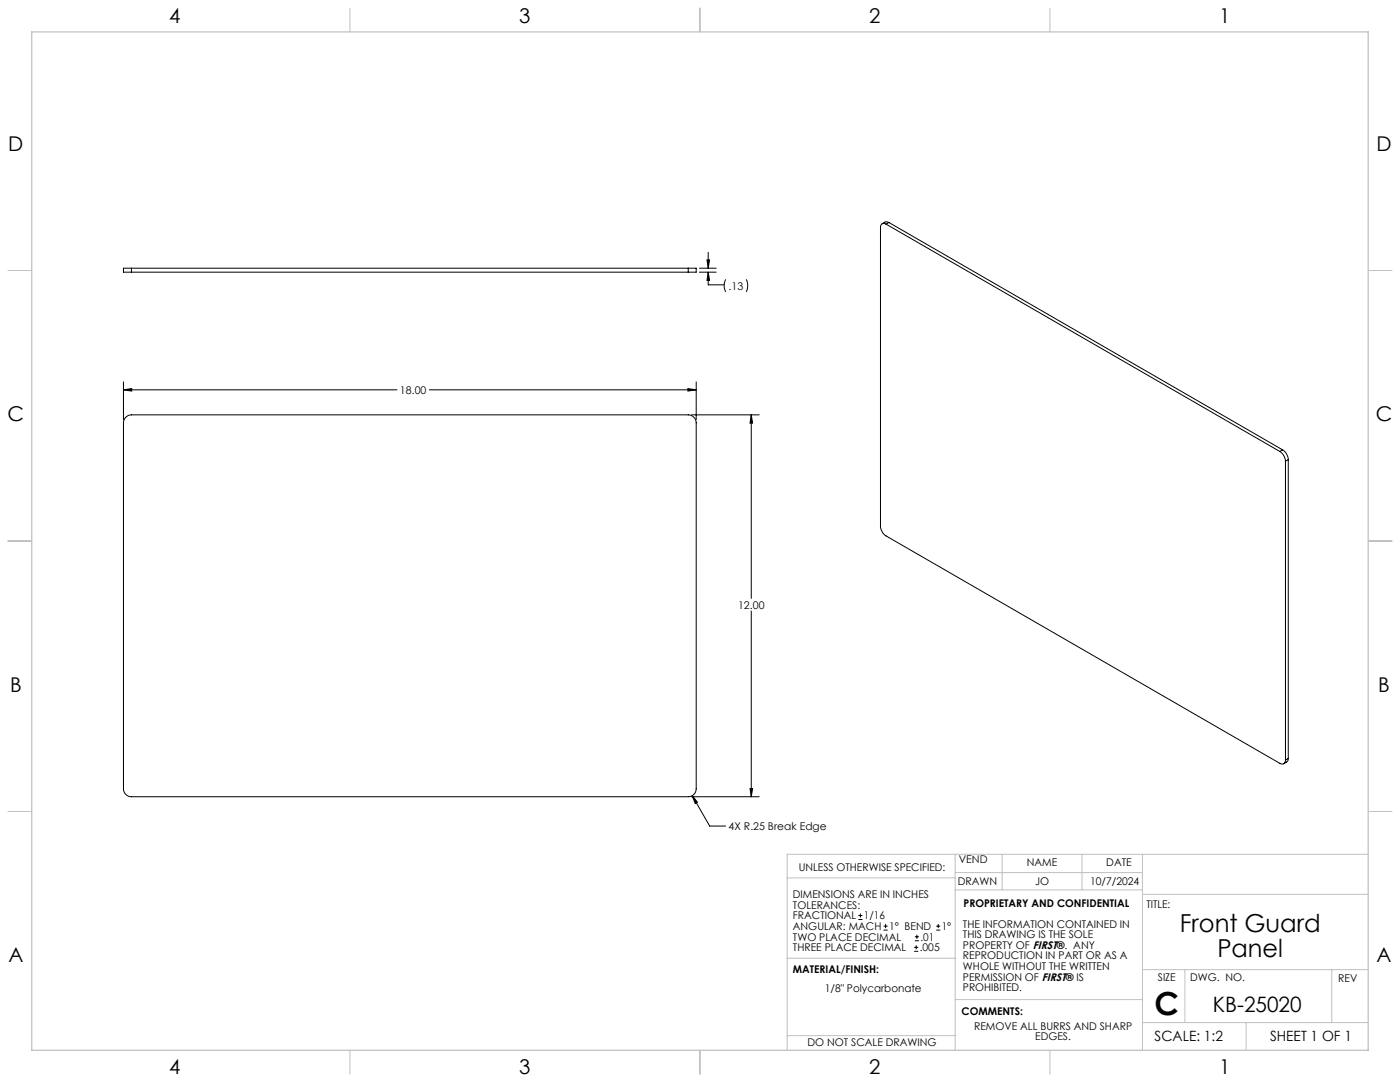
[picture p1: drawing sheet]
<svg xmlns="http://www.w3.org/2000/svg" width="559mm" height="432mm" viewBox="0 0 559 432" stroke-linecap="round" stroke-linejoin="round" font-family="sans-serif">
<g fill="none" stroke="#c0c0c0" stroke-width=".4">
<path d="M139.7 3.2v9.5M279.4 3.2v9.5M419.1 3.2v9.5M3.1 107.9h9.6M546.1 107.9h9.5M3.1 215.9h9.6M546.1 215.9h9.5M3.1 323.8h9.6M546.1 323.8h9.5M314.2 350.3h67M381.2 340.9v78.2M381.2 355.1h74.8"/>
<path d="M381.2 348.2h74.8M400 340.9v14.2M431.9 340.9v14.2M456 340.9v78.2M456 356.9h90.1M546.1 340.9h-231.9v78.2M314.2 382.4h67.2M381.2 398.9h74.8M456 387h90.1M472.9 387v21.1M531.6 387v21.1M139.7 419.1v9.6"/>
<path d="M279.4 419.1v9.6M314.2 413.3h67M419.1 419.1v9.6M456 408.1h90.1M497.4 408.1v11"/>
</g>
<path d="M12.7 12.7h533.4v406.4h-533.4z" fill="none" stroke="#c0c0c0" stroke-width=".5"/>
<g fill="none" stroke="#000" stroke-width=".4">
<path d="M353.7 89.5a1.37 1.37 0 0 0-1.6-.2 1.37 1.37 0 0 0-.7 1.4v119.3a4.9 4.9 0 0 0 2.3 3.9l157.1 90.7a1.39 1.39 0 0 0 1.6 .2 1.39 1.39 0 0 0 .7-1.5M353.7 89.5l157.1 90.7M354.8 88.8l-1.2-.3-1.5 .8M354.8 88.8l-1.1 .7M354.8 88.8l157.2 90.7M52.5 107h-3.2v1.6h3.2M52.5 108.6h222.2M52.5 107v1.6M52.5 107h222.2M274.7 107h3.2v1.6h-3.2M274.7 107v1.6M279.2 108.6h6.7"/>
<path d="M279.2 107h6.7M282.2 103.7h1l-.5 3.3zM282.7 108.6v5.1h6.3M282.7 100.7v6.3M282.7 108.6l.5 3.3h-1zM289.6 111.5l-.6 2.3 .6 2.7M297.9 111.5l.5 2.3-.5 2.7M49.3 155.6l3.3-.5v1zM49.3 152.4v15.1M49.3 155.6h109.2M171.4 155.6h106.5M274.6 155.1l3.3 .5-3.3 .5z"/>
<path d="M277.9 152.4v15.1M50.2 166.5l1-.7 1.3-.2h222.2a3.3 3.3 0 0 1 3.2 3.1v146.1a3.2 3.2 0 0 1-3.2 3.2h-222.2a3.1 3.1 0 0 1-3.2-3.2v-146.1l.2-1.2zM276 165.6h27M299.9 165.6v73.2M299.9 165.6l.5 3.3h-1zM512 179.5a4.9 4.9 0 0 1 2.2 3.9M512 179.5l-1.2 .7M510.8 180.2a5.1 5.1 0 0 1 2.3 3.9M513.1 184.1v119.2M514.2 183.4l-1.1 .7M514.2 183.4v119.3M299.9 243.8v74.2"/>
<path d="M276 318h27M276.3 317.5l7 12.2h6.3M276.3 317.5l2.1 2.6-.9 .6zM299.4 314.7h1l-.5 3.3zM514.2 302.7v.4a2.23 2.23 0 0 1-1.8 1.7M514.2 302.7l-1.1 .6M342.6 367h1.6M342.6 365.4h1.6M343.4 364.6v1.5M352.7 371.2h1.6M352.7 369.6h1.6M353.5 368.8v1.6"/>
<path d="M364.9 379.7h1.6M364.9 378.1h1.6M365.2 375.4h1.6M365.2 373.8h1.6M365.7 377.3v1.5M366 373v1.6M373.7 371.2h1.6M373.7 369.6h1.6M374.5 368.8v1.6"/>
</g>
<path d="M299.9 165.6l.5 3.3h-1zM299.4 314.7h1l-.5 3.3zM274.6 155.1l3.3 .5-3.3 .5zM49.3 155.6l3.3-.5v1zM276.3 317.5l1.2 3.2 .9-.6zM282.2 103.7h1l-.5 3.3zM282.7 108.6l.5 3.3h-1z" fill="#000"/>
<text font-size="12.7" x="460.9" y="405.2">C</text>
<g font-size="9.9">
<text x="470.9" y="372">Front Guard</text>
<text x="485.9" y="381.9">Panel</text>
</g>
<text font-size="8.5" x="484.1" y="404">KB-25020</text>
<g font-size="8.1">
<text x="67.6" y="9.3">4</text>
<text x="207.3" y="9.3">3</text>
<text x="347" y="9.3">2</text>
<text x="486.7" y="9.3">1</text>
<text x="3.3" y="60.1">D</text>
<text x="549.4" y="60.1">D</text>
<text x="3" y="168">C</text>
<text x="549.1" y="168">C</text>
<text x="4" y="276">B</text>
<text x="550.1" y="276">B</text>
<text x="3.3" y="383.9">A</text>
<text x="549.4" y="383.9">A</text>
<text x="67.6" y="428.4">4</text>
<text x="207.3" y="428.4">3</text>
<text x="347" y="428.4">2</text>
<text x="486.7" y="428.4">1</text>
</g>
<g font-size="5.6">
<text x="460.9" y="415.2">SCALE: 1:2</text>
<text x="507" y="415.2">SHEET 1 OF 1</text>
</g>
<g font-size="4.2">
<text x="290.8" y="115.6">.13</text>
<text x="159.7" y="157.2">18.00</text>
<text x="294.6" y="242.9">12.00</text>
<text x="290.8" y="331.3">4X R.25 Break Edge</text>
<text x="318.8" y="347.7">UNLESS OTHERWISE SPECIFIED:</text>
<text x="382.7" y="344.5">VEND</text>
<text x="409.9" y="345.7">NAME</text>
<text x="441.6" y="345.7">DATE</text>
<text x="382.3" y="353.3">DRAWN</text>
<text x="413.2" y="353.3">JO</text>
<text x="435.1" y="353.3">10/7/2024</text>
<text x="316.5" y="358.5">DIMENSIONS ARE IN INCHES</text>
<text x="316.5" y="362.7">TOLERANCES:</text>
<text x="384.6" y="361.9">PROPRIETARY AND CONFIDENTIAL</text>
<text x="457.6" y="362.3">TITLE:</text>
<text x="316.5" y="371.2">ANGULAR: MACH</text>
<text x="316.5" y="366.9">FRACTIONAL</text>
<text x="344.8" y="366.9">1/16</text>
<text x="354.9" y="371.2">1° BEND</text>
<text x="375.9" y="371.2">1°</text>
<text x="384.4" y="370.2">THE INFORMATION CONTAINED IN</text>
<text x="316.5" y="375.4">TWO PLACE DECIMAL</text>
<text x="367.4" y="375.4">.01</text>
<text x="384.4" y="374.4">THIS DRAWING IS THE SOLE</text>
<text x="316.5" y="379.6">THREE PLACE DECIMAL</text>
<text x="367.1" y="379.6">.005</text>
<text x="384.4" y="378.6">PROPERTY OF FIRST®. ANY</text>
<text x="384.4" y="382.9">REPRODUCTION IN PART OR AS A</text>
<text x="316.5" y="388.4">MATERIAL/FINISH:</text>
<text x="384.4" y="387.1">WHOLE WITHOUT THE WRITTEN</text>
<text x="329.3" y="395.8">1/8&quot; Polycarbonate</text>
<text x="384.4" y="391.3">PERMISSION OF FIRST® IS</text>
<text x="384.4" y="395.6">PROHIBITED.</text>
<text x="462.2" y="391.3">SIZE</text>
<text x="475.1" y="391.3">DWG. NO.</text>
<text x="534.1" y="391.8">REV</text>
<text x="383.8" y="405.1">COMMENTS:</text>
<text x="388.8" y="410.9">REMOVE ALL BURRS AND SHARP</text>
<text x="322.3" y="417.6">DO NOT SCALE DRAWING</text>
<text x="413.2" y="415.2">EDGES.</text>
</g>
</svg>
